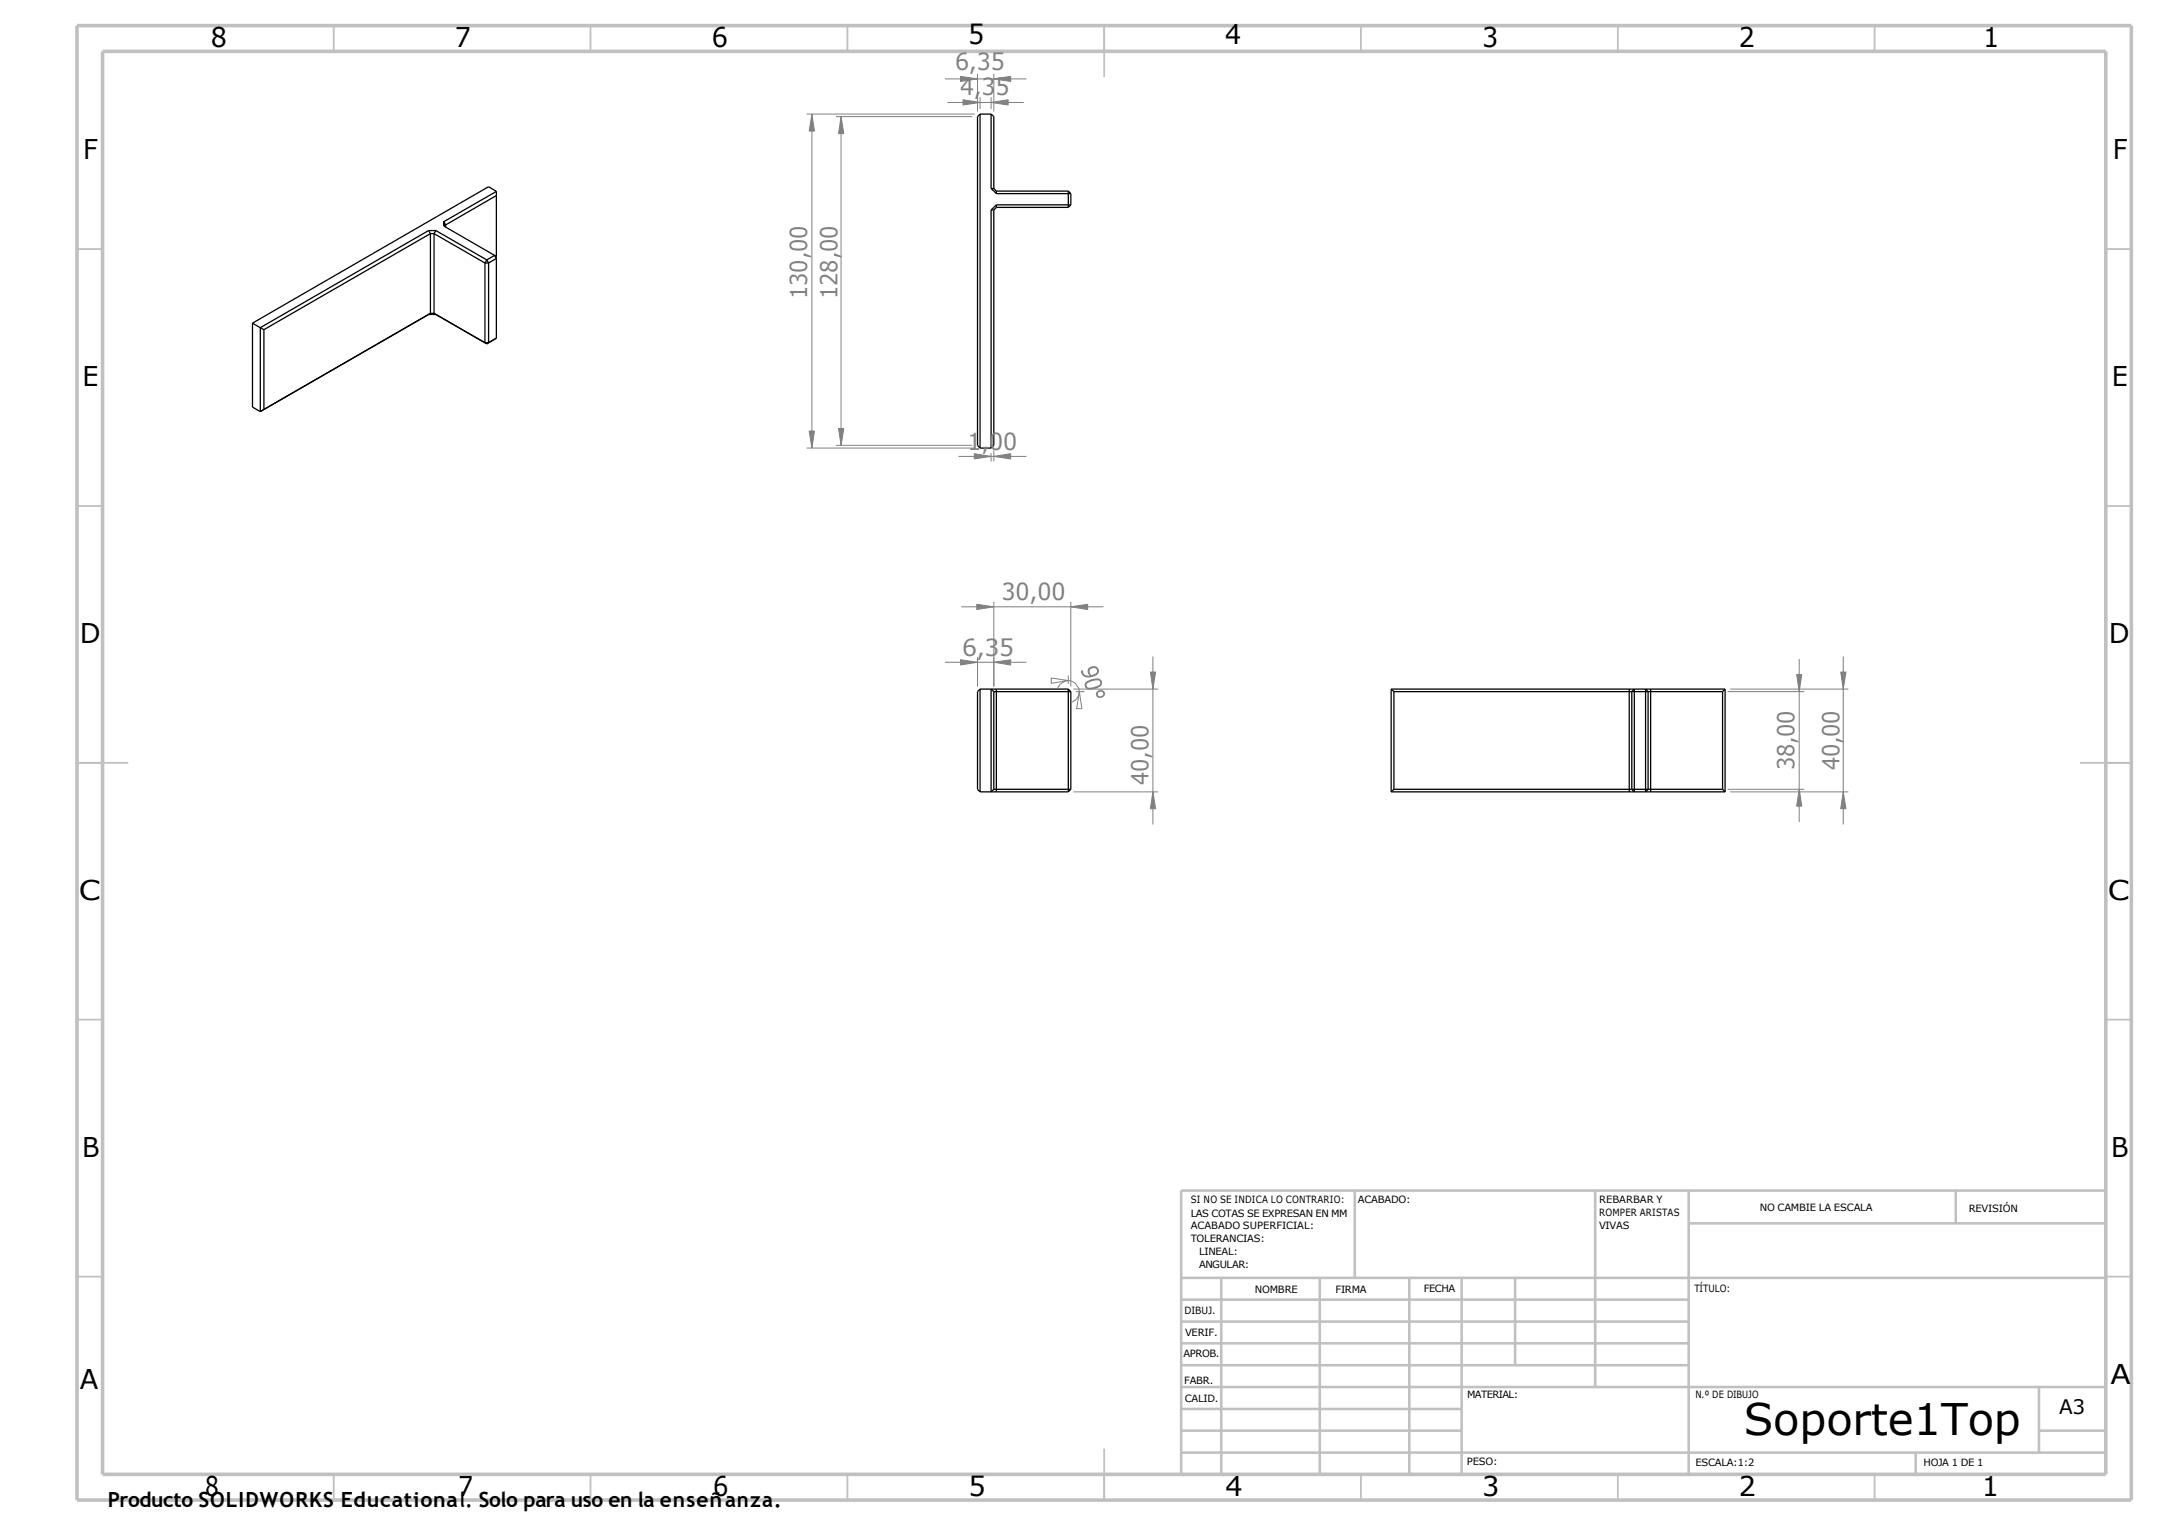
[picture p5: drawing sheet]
<svg xmlns="http://www.w3.org/2000/svg" width="420mm" height="297mm" viewBox="0 0 420 297" stroke-linecap="round" stroke-linejoin="round" font-family="sans-serif">
<g fill="#000">
<path d="M86.3 43.6h.2v.4h-.2z" fill-rule="evenodd"/>
<path d="M86.3 43.2h.2v.4h-.2z" fill-rule="evenodd"/>
</g>
<g fill="none" stroke="#000" stroke-width=".25">
<path d="M96.6 37.3l-1.5-1-45.9 26.6M96.6 37.3l-10.2 5.9 .4 .6M96.6 37.3v28.5M96.6 38.1l-9.8 5.7M190.8 22.2v65M190.8 22.2l-.5 .5v64l.5 .5M190.8 22.2h2.2M193 22.2v14.5M193 22.2l.5 .5v14M193 36.7l1 1M193 36.7h.5M193.5 36.7l.5 .5"/>
<path d="M194 37.2v.5M194 39.9v.5M194 37.7h14.5M194 39.9h14.5M194 39.9l-1 1M194 37.2h14M208 37.2v3.2M208 37.2l.5 .5M208.5 37.7v2.2M208.5 39.9l-.5 .5M83.4 44.9h1.5M83.4 44.9l-32.7 18.9"/>
<path d="M83.4 44.9l.4 .6M83.8 45.5l-32.4 18.7M83.8 45.5v15.5M83.8 45.5h.7M84.5 45.5l9.9 5.7M84.5 45.5v15.5M84.9 44.9l9.9 5.7M84.9 44.9l-.4 .6M86.4 44l9.9 5.7M86.8 43.8v.4M94.4 51.2h.7M94.4 51.2v15.5"/>
<path d="M94.8 50.6l.3 .6M94.8 50.6l-.4 .6M95.1 51.2v15.5M96.3 49.7l-1.5 .9M96.3 49.7l.3 .6-1.5 .9M96.3 49.7l.3 .2M193 40.9v46.3M193 40.9h.5M193.5 40.9v45.8l-.5 .5M194 40.4h14M194 40.4l-.5 .5M49.2 62.9l1.5 .9"/>
<path d="M49.2 62.9v16.3l1.5 .9M50.7 63.8l.7 .4M50.7 63.8v16.3M51.4 64.2v15.5l-.7 .4M83.8 61l-33.1 19.1M83.8 61l-.4 .2h1.5l-.4-.2M83.8 61h.7M84.5 61l10.3 5.9M94.4 66.7h.7M94.4 66.7l.4 .2M95.1 66.7l-.3 .2M96.6 65.8l-1.5 .9"/>
<path d="M96.6 65.8l-1.8 1.1M190.8 87.2h2.2M190.8 134.1v20M190.8 134.1h17.2M190.8 134.1l-.5 .5v19l.5 .5M193.5 134.6l-.5-.5v20l.5-.5M193.5 134.6v19M193.5 134.6h15M194 134.1v20M208 134.1v20M208 134.1l.5 .5M208.5 134.6v19"/>
<path d="M270.9 134.1h65M270.9 134.1l.5 .5M270.9 134.1v20M271.4 134.6h64M271.4 134.6v19M317.2 134.1v20M318.2 134.1v20l-.5-.5v-19zM320.4 134.1l.5 .5v19l-.5 .5zM321.4 134.1v20M335.4 134.6v19M335.9 134.1l-.5 .5M335.9 134.1v20"/>
<path d="M190.8 154.1h17.2M193.5 153.6h15M208.5 153.6l-.5 .5M270.9 154.1h65M271.4 153.6h64M271.4 153.6l-.5 .5M335.4 153.6l.5 .5"/>
</g>
<g fill="none" stroke="#808080" stroke-width=".19">
<path d="M184 15.4h15.8M184.5 19.9h14.8M187 14.9l3.3 .5-3.3 .5zM187.5 19.4l3.3 .5-3.3 .5zM190.3 14.4v7.3M190.8 18.9v2.3M193 19.9l3.3-.5v1zM193 18.9v2.3M193.5 15.4l3.3-.5v1zM193.5 14.4v7.3M157.1 22.2h32.7M158.1 22.2l.5 3.3h-1.1z"/>
<path d="M158.1 22.2v65M162.8 22.7h26.5M163.8 22.7l.5 3.3h-1zM163.8 22.7v64M157.1 87.2h32.7M157.5 83.9h1.1l-.5 3.3zM162.8 86.7h26.5M163.3 83.4h1l-.5 3.3zM186.6 88.8h13.2M189.7 88.3l3.3 .5-3.3 .5zM193 88.2v1.6M193.5 88.8l3.3-.5v1z"/>
<path d="M193.5 87.7v2.1M187.1 118.1h27.7M190.2 117.6l3.3 .5-3.3 .6zM193.5 117.1v16.5M208.5 118.1l3.3-.5v1.1zM208.5 117.1v16.5M184 128.9h15.8M187 128.4l3.3 .5-3.3 .5zM190.3 127.9v5.7M193.5 128.9l3.3-.5v1zM204.7 132l3.3 .5-3.3 .5zM208 132.5h.2a2.38 2.38 0 0 1 1.9 1.7v.4"/>
<path d="M208 132.5a2.15 2.15 0 0 0-2.1 1.5M208 131.5v1.6M209 134.1h16.5M209.5 134.6h1.6M210.1 134.6l.5 3.4h-1zM210.1 134.6a2.28 2.28 0 0 1-1.4 2.1M224 130.8h1l-.5 3.3zM224.5 127.8v32.7M336.4 134.6h14.9M336.9 134.1h23M349.8 131.3h1l-.5 3.3zM350.3 128.3v31.7"/>
<path d="M358.4 130.8h1l-.5 3.3zM358.9 127.8v32.7M209 154.1h16.5M224.5 154.1l.5 3.3h-1zM336.4 153.6h14.9M336.9 154.1h23M350.3 153.6l.5 3.3h-1zM358.9 154.1l.5 3.3h-1z"/>
</g>
<g fill="none" stroke="#c0c0c0" stroke-width=".35">
<path d="M65 5v5M115 5v5M165 5v5M215 5v10M265 5v5M315 5v5M365 5v5M15 48.5h5M410 48.5h5M15 98.5h5M410 98.5h5M15 148.5h10"/>
<path d="M405 148.5h10M15 198.5h5M410 198.5h5M15 248.5h5M410 248.5h5M65 287v5M115 287v5M165 287v5M215 282v10M265 287v5M315 287v5M365 287v5"/>
</g>
<g fill="none" stroke="#c0c0c0" stroke-width=".5">
<path d="M263.8 231.8v17M310.6 231.8v38.2M328.8 231.8v55.2M328.8 238.1h81.2M380.8 231.8v6.3M410 231.8h-180v55.2M230 248.8h180M230 257.3h98.8M230 253h98.8M237.8 248.8v38.2M257 248.8v38.2M274.4 248.8v38.2"/>
<path d="M284.6 248.8v38.2M295 248.8v17M230 265.8h98.8M230 261.5h98.8M230 278.5h54.6M230 274.3h54.6M230 270h180M397 278.5h13M397 270v12.8M230 282.8h180M373 282.8v4.2"/>
</g>
<path d="M15 5h400v287h-400zM20 10h390v277h-390z" fill="none" stroke="#c0c0c0" stroke-width=".7" stroke-linecap="butt"/>
<g fill="#808080">
<path d="M157.5 83.9h1.1l-.5 3.3z"/>
<path d="M158.1 22.2l.5 3.3h-1.1z"/>
<path d="M163.3 83.4h1l-.5 3.3z"/>
<path d="M163.8 22.7l.5 3.3h-1z"/>
<path d="M187 128.4l3.3 .5-3.3 .5z"/>
<path d="M187 14.9l3.3 .5-3.3 .5z"/>
<path d="M187.5 19.4l3.3 .5-3.3 .5z"/>
<path d="M189.7 88.3l3.3 .5-3.3 .5z"/>
<path d="M190.2 117.6l3.3 .5-3.3 .6z"/>
<path d="M193 19.9l3.3-.5v1z"/>
<path d="M193.5 128.9l3.3-.5v1z"/>
<path d="M193.5 88.8l3.3-.5v1z"/>
<path d="M193.5 15.4l3.3-.5v1z"/>
<path d="M208.5 118.1l3.3-.5v1.1z"/>
<path d="M224.5 154.1l.5 3.3h-1z"/>
<path d="M224 130.8h1l-.5 3.3z"/>
<path d="M350.3 153.6l.5 3.3h-1z"/>
<path d="M349.8 131.3h1l-.5 3.3z"/>
<path d="M358.9 154.1l.5 3.3h-1z"/>
<path d="M358.4 130.8h1l-.5 3.3z"/>
</g>
<path d="M210.5 130.6l.4-.1a.94 .94 0 0 0 1.3 1 1.04 1.04 0 0 1-.2-1.4 1.04 1.04 0 0 1 1.4-.3 1.04 1.04 0 0 1 .4 1.3 2.25 2.25 0 0 1-3.1 .2zM212.3 130.3a.7 .7 0 0 0 .3 1.1 .76 .76 0 0 0 .8-.4 .76 .76 0 0 0 0-.8l-.5-.2zM211.4 132.8a3.3 3.3 0 0 1 2.8-.6 1.01 1.01 0 0 1 .3 1.1 1.01 1.01 0 0 1-1 .7l-.8 .2a.98 .98 0 0 1-1.2-.2 .98 .98 0 0 1-.1-1.2zM211.7 133.1a.58 .58 0 0 0 0 .7 .58 .58 0 0 0 .8 .1l.5-.2a1.14 1.14 0 0 0 1.2-.9 1.27 1.27 0 0 0-1.7-.2zM213.7 134.6a.83 .83 0 0 1 1.1-.2 .83 .83 0 0 1 .3 1.1 .83 .83 0 0 1-1.1 .3 .72 .72 0 0 1-.6-.5 .72 .72 0 0 1 .3-.7zM213.8 135a.5 .5 0 0 0 1 0 .5 .5 0 0 0-1 0z" fill="#808080"/>
<text font-size="8.5" x="339.5" y="279.4">Soporte1Top</text>
<g font-size="5.3">
<text x="41.1" y="9.1">8</text>
<text x="88.6" y="9.1">7</text>
<text x="138.6" y="9.1">6</text>
<text x="188.5" y="8.6">5</text>
<text x="238.5" y="8.6">4</text>
<text x="288.6" y="9.1">3</text>
<text x="338.6" y="9.1">2</text>
<text x="386.1" y="9.1">1</text>
<text x="16.2" y="31">F</text>
<text x="411.4" y="31">F</text>
<text x="16.1" y="75.2">E</text>
<text x="411.1" y="75.2">E</text>
<text x="15.5" y="125.2">D</text>
<text x="410.6" y="125.2">D</text>
<text x="15.4" y="175.2">C</text>
<text x="410.4" y="175.2">C</text>
<text x="16" y="225.2">B</text>
<text x="411" y="225.2">B</text>
<text x="410.9" y="269.5">A</text>
<text x="15.5" y="270.3">A</text>
<text x="39.9" y="291.3">8</text>
<text x="89.2" y="291.3">7</text>
<text x="138.8" y="291.3">6</text>
<text x="188.6" y="291.3">5</text>
<text x="238.6" y="291.3">4</text>
<text x="288.6" y="291.3">3</text>
<text x="338.6" y="291.3">2</text>
<text x="385.9" y="291.3">1</text>
</g>
<g font-size="4.6" fill="#808080">
<text x="186" y="13.5">6,35</text>
<text x="186.9" y="18.5">4,35</text>
<text x="157.2" y="58.3" transform="rotate(-90 157.2 58.3)">130,00</text>
<text x="163" y="58.3" transform="rotate(-90 163 58.3)">128,00</text>
<text x="188.4" y="87.5">1,00</text>
<text x="195" y="116.8">30,00</text>
<text x="187.3" y="127.6">6,35</text>
<text x="349.4" y="150" transform="rotate(-90 349.4 150)">38,00</text>
<text x="358.1" y="150" transform="rotate(-90 358.1 150)">40,00</text>
<text x="223.6" y="152.8" transform="rotate(-90 223.6 152.8)">40,00</text>
</g>
<text font-size="4.1" x="21" y="293.4">Producto SOLIDWORKS Educational. Solo para uso en la enseñanza.</text>
<text font-size="3.9" x="400.9" y="275.2">A3</text>
<g font-size="1.9">
<text x="231.8" y="234.3">SI NO SE INDICA LO CONTRARIO:</text>
<text x="231.8" y="236.8">LAS COTAS SE EXPRESAN EN MM</text>
<text x="231.8" y="239.3">ACABADO SUPERFICIAL:</text>
<text x="264.4" y="234.3">ACABADO:</text>
<text x="311.3" y="234.2">REBARBAR Y</text>
<text x="311.3" y="236.7">ROMPER ARISTAS</text>
<text x="311.3" y="239.2">VIVAS</text>
<text x="342.6" y="235.7">NO CAMBIE LA ESCALA</text>
<text x="383.3" y="235.9">REVISIÓN</text>
<text x="231.8" y="241.8">TOLERANCIAS:</text>
<text x="233.5" y="244.3">LINEAL:</text>
<text x="233.5" y="246.8">ANGULAR:</text>
<text x="244.3" y="251.7">NOMBRE</text>
<text x="260" y="251.6">FIRMA</text>
<text x="277.2" y="251.6">FECHA</text>
<text x="329.9" y="251.6">TÍTULO:</text>
<text x="230.6" y="255.7">DIBUJ.</text>
<text x="230.7" y="260">VERIF.</text>
<text x="230.4" y="264.1">APROB.</text>
<text x="230.6" y="269.4">FABR.</text>
<text x="230.7" y="272.8">CALID.</text>
<text x="285.6" y="272.2">MATERIAL:</text>
<text x="330.1" y="272.2">N.º DE DIBUJO</text>
<text x="285.6" y="285.2">PESO:</text>
<text x="330.1" y="285.3">ESCALA:1:2</text>
<text x="374.5" y="285.3">HOJA 1 DE 1</text>
</g>
</svg>
